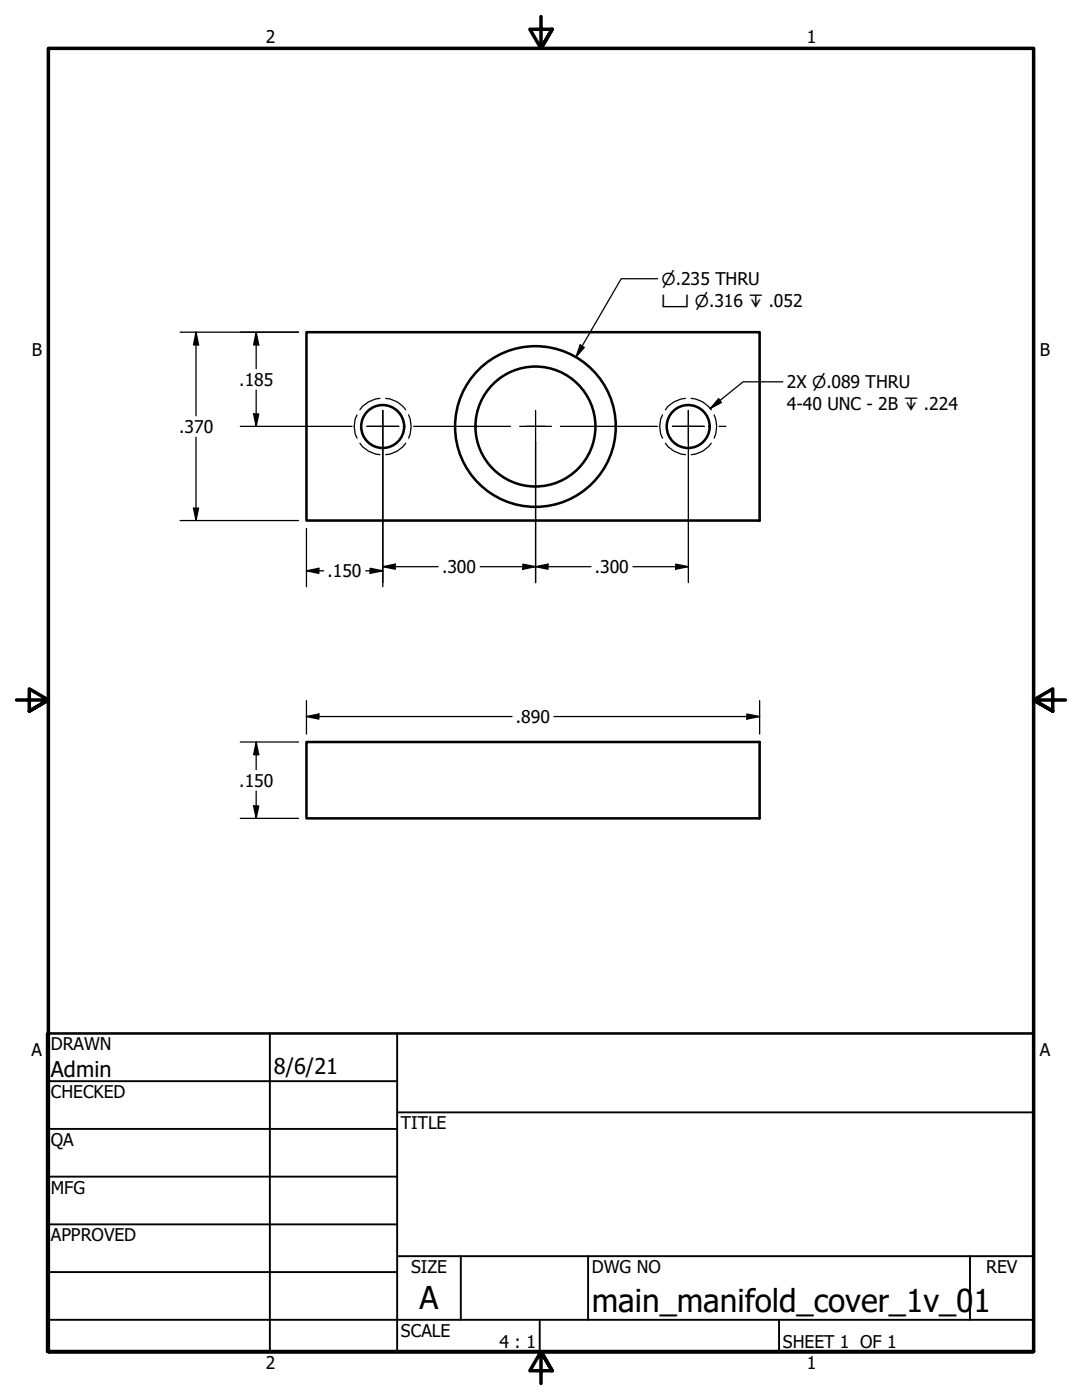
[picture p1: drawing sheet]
<svg xmlns="http://www.w3.org/2000/svg" width="216mm" height="279mm" viewBox="0 0 216 279" stroke-linecap="round" stroke-linejoin="round" font-family="sans-serif">
<!-- layer: Visible (ANSI) -->
<g fill="none" stroke="#000" stroke-width=".51">
<path d="M61.2 66.3h90.4v37.6h-90.4zM61.2 148.1h90.4v15.2h-90.4z"/>
<circle cx="76.4" cy="85.1" r="4.3"/>
<circle cx="106.8" cy="85.1" r="12"/>
<circle cx="106.8" cy="85.1" r="16"/>
<circle cx="137.3" cy="85.1" r="4.3"/>
</g>
<!-- layer: Hidden Narrow (ANSI) -->
<path d="M75.8 79.5a5.3 5.3 0 0 0-4 2.3M77 79.5a5.3 5.3 0 0 1 4 2.3M136.8 79.5a5.3 5.3 0 0 0-4 2.3M137.9 79.5a5.3 5.3 0 0 1 4 2.3M71.2 82.8a5 5 0 0 0 0 4.6M71.8 88.5a5.3 5.3 0 0 0 4 2.2M81 88.5a5.3 5.3 0 0 1-4 2.2M81.5 82.8a5.5 5.5 0 0 1 0 4.6M132.2 82.8a5 5 0 0 0 0 4.6M132.8 88.5a5.3 5.3 0 0 0 4 2.2M141.9 88.5a5.3 5.3 0 0 1-4 2.2M142.5 82.8a5.5 5.5 0 0 1 0 4.6" fill="none" stroke="#000" stroke-width=".25"/>
<!-- layer: Border (ANSI) -->
<path d="M107.9 3.3v6.4l-2.2-3.9h4.5l-2.3 3.9 2.3-3.9M3.3 139.7h6.4l-3.9-2.2v4.4l3.9-2.2-3.9 2.2M212.6 139.7h-6.4l3.9-2.2v4.4l-3.9-2.2 3.9 2.2M9.7 269.7v-260h196.5v260h-196.5h196.5M110.2 273.6l-2.3-3.9 2.3 3.9h-4.5l2.2-3.9v6.4" fill="none" stroke="#000" stroke-width=".7"/>
<!-- layer: Title (ANSI) -->
<g fill="none" stroke="#000" stroke-width=".38">
<path d="M9.4 215.8h69.8M53.8 206.2v63.5M79.2 206.2v63.5M9.4 225.3h69.8M9.4 234.8h69.8M79.2 222h127M9.4 244.3h69.8M9.4 253.9h69.8M79.2 250.7h127M91.9 250.7v12.7M117.3 250.7v12.7M193.5 250.7v12.7"/>
<path d="M9.4 263.4h196.8M107.7 263.4v6.3M155.4 263.4v6.3"/>
</g>
<path d="M9.4 206.2h196.8v63.5h-196.8z" fill="none" stroke="#000" stroke-width=".51"/>
<!-- layer: Symbol (ANSI) -->
<path d="M131.2 55.6h-7.2l-9.1 15.6M115.8 68.8l.8 .5-1.7 1.9zM143.4 79.6l.6 .7-2.3 1.2zM156.2 76.2h-7.9l-6.6 5.3" fill="none" stroke="#000" stroke-width=".25"/>
<g fill="#000">
<path d="M115.8 68.8l.8 .5-1.7 1.9z" fill-rule="evenodd"/>
<path d="M143.4 79.6l.6 .7-2.3 1.2z" fill-rule="evenodd"/>
</g>
<!-- layer: Center Mark (ANSI) -->
<path d="M73.2 85.1h6.4M76.4 81.9v6.4M103.7 85.1h6.3M106.9 81.9v6.4M134.2 85.1h6.3M137.4 81.9v6.4" fill="none" stroke="#000" stroke-width=".25"/>
<!-- layer: Centerline (ANSI) -->
<path d="M68.9 85.1h1.3M73.2 85.1h6.4M82.5 85.1h19.4M104.8 85.1h4M111.8 85.1h19.4M134.2 85.1h6.3M143.5 85.1h1.3" fill="none" stroke="#000" stroke-width=".25"/>
<!-- layer: Dimension (ANSI) -->
<g fill="none" stroke="#000" stroke-width=".25">
<path d="M35.9 66.3h23.7M39.1 66.3l.5 2.5h-1zM39.1 66.3v16.7M51.1 66.3l.5 2.5h-1zM51.1 66.3v7.3M51.1 77.9v7.2M39.1 87.2v16.7M47.9 85.1h21M50.6 82.6h1l-.5 2.5zM76.4 88.3v28.8M106.9 88.3v28M137.4 88.3v28"/>
<path d="M35.9 103.9h23.7M38.6 101.4h1l-.5 2.5zM61.2 113.9l2.4-.5v1zM61.2 105.5v11.6M61.2 113.9h3.4M73 113.9h3.4M73.9 113.4l2.5 .5-2.5 .5zM76.4 113.1l2.5-.5v1zM76.4 113.1h11M95.8 113.1h22.1M104.3 112.6l2.6 .5-2.6 .5zM106.9 113.1l2.4-.5v1z"/>
<path d="M126.3 113.1h11.1M134.8 112.6l2.6 .5-2.6 .5zM61.2 139.8v6.7M151.6 139.8v6.7M47.9 148.1h11.7M51.1 148.1l.5 2.5h-1zM51.1 148.1v5.5M51.1 157.9v5.4M61.2 143l2.4-.5v1zM61.2 143h41M110.6 143h41M149 142.5l2.6 .5-2.6 .5z"/>
<path d="M47.9 163.3h11.7M50.6 160.8h1l-.5 2.5z"/>
</g>
<g fill="#000">
<path d="M39.1 66.3l.5 2.5h-1z" fill-rule="evenodd"/>
<path d="M51.1 66.3l.5 2.5h-1z" fill-rule="evenodd"/>
<path d="M50.6 82.6h1l-.5 2.5z" fill-rule="evenodd"/>
<path d="M38.6 101.4h1l-.5 2.5z" fill-rule="evenodd"/>
<path d="M61.2 113.9l2.4-.5v1z" fill-rule="evenodd"/>
<path d="M73.9 113.4l2.5 .5-2.5 .5z" fill-rule="evenodd"/>
<path d="M76.4 113.1l2.5-.5v1z" fill-rule="evenodd"/>
<path d="M104.3 112.6l2.6 .5-2.6 .5z" fill-rule="evenodd"/>
<path d="M106.9 113.1l2.4-.5v1z" fill-rule="evenodd"/>
<path d="M134.8 112.6l2.6 .5-2.6 .5z" fill-rule="evenodd"/>
<path d="M51.1 148.1l.5 2.5h-1z" fill-rule="evenodd"/>
<path d="M61.2 143l2.4-.5v1z" fill-rule="evenodd"/>
<path d="M149 142.5l2.6 .5-2.6 .5z" fill-rule="evenodd"/>
<path d="M50.6 160.8h1l-.5 2.5z" fill-rule="evenodd"/>
</g>
<g font-size="6.3">
<text x="83.7" y="261.2">A</text>
<text x="118.1" y="261.7">main_manifold_cover_1v_0</text>
<text x="194.2" y="261.7">1</text>
</g>
<g font-size="4.3">
<text x="10.2" y="214.9">Admin</text>
<text x="54.6" y="214.3">8/6/21</text>
</g>
<g font-size="3.5">
<text x="53" y="8.6">2</text>
<text x="161" y="8.6">1</text>
<text x="6.3" y="71.1">B</text>
<text x="207.5" y="71.1">B</text>
<text x="47.8" y="77">.185</text>
<text x="157" y="77.5">2X ⌀.089 THRU</text>
<text x="157" y="81.9">4-40 UNC - 2B ↧ .224</text>
<text x="35.8" y="86.4">.370</text>
<text x="65.3" y="115.2">.150</text>
<text x="88.2" y="114.4">.300</text>
<text x="118.7" y="114.4">.300</text>
<text x="102.9" y="144.3">.890</text>
<text x="47.8" y="157">.150</text>
<text x="10.2" y="209.5">DRAWN</text>
<text x="6.3" y="210.8">A</text>
<text x="207.5" y="210.8">A</text>
<text x="10.2" y="219.1">CHECKED</text>
<text x="80" y="225.3">TITLE</text>
<text x="10.2" y="228.7">QA</text>
<text x="10.2" y="238.2">MFG</text>
<text x="10.2" y="247.7">APPROVED</text>
<text x="82" y="254.1">SIZE</text>
<text x="118.1" y="254.1">DWG NO</text>
<text x="196.8" y="254">REV</text>
<text x="80" y="266.8">SCALE</text>
<text x="99.7" y="269">4 : 1</text>
<text x="156.2" y="268.9">SHEET 1 OF 1</text>
<text x="53" y="273.3">2</text>
<text x="161" y="273.3">1</text>
</g>
<g font-size="3.3">
<text x="132" y="56.9">⌀.235 THRU</text>
<text x="132" y="61.3">⌴ ⌀.316 ↧ .052</text>
</g>
</svg>
